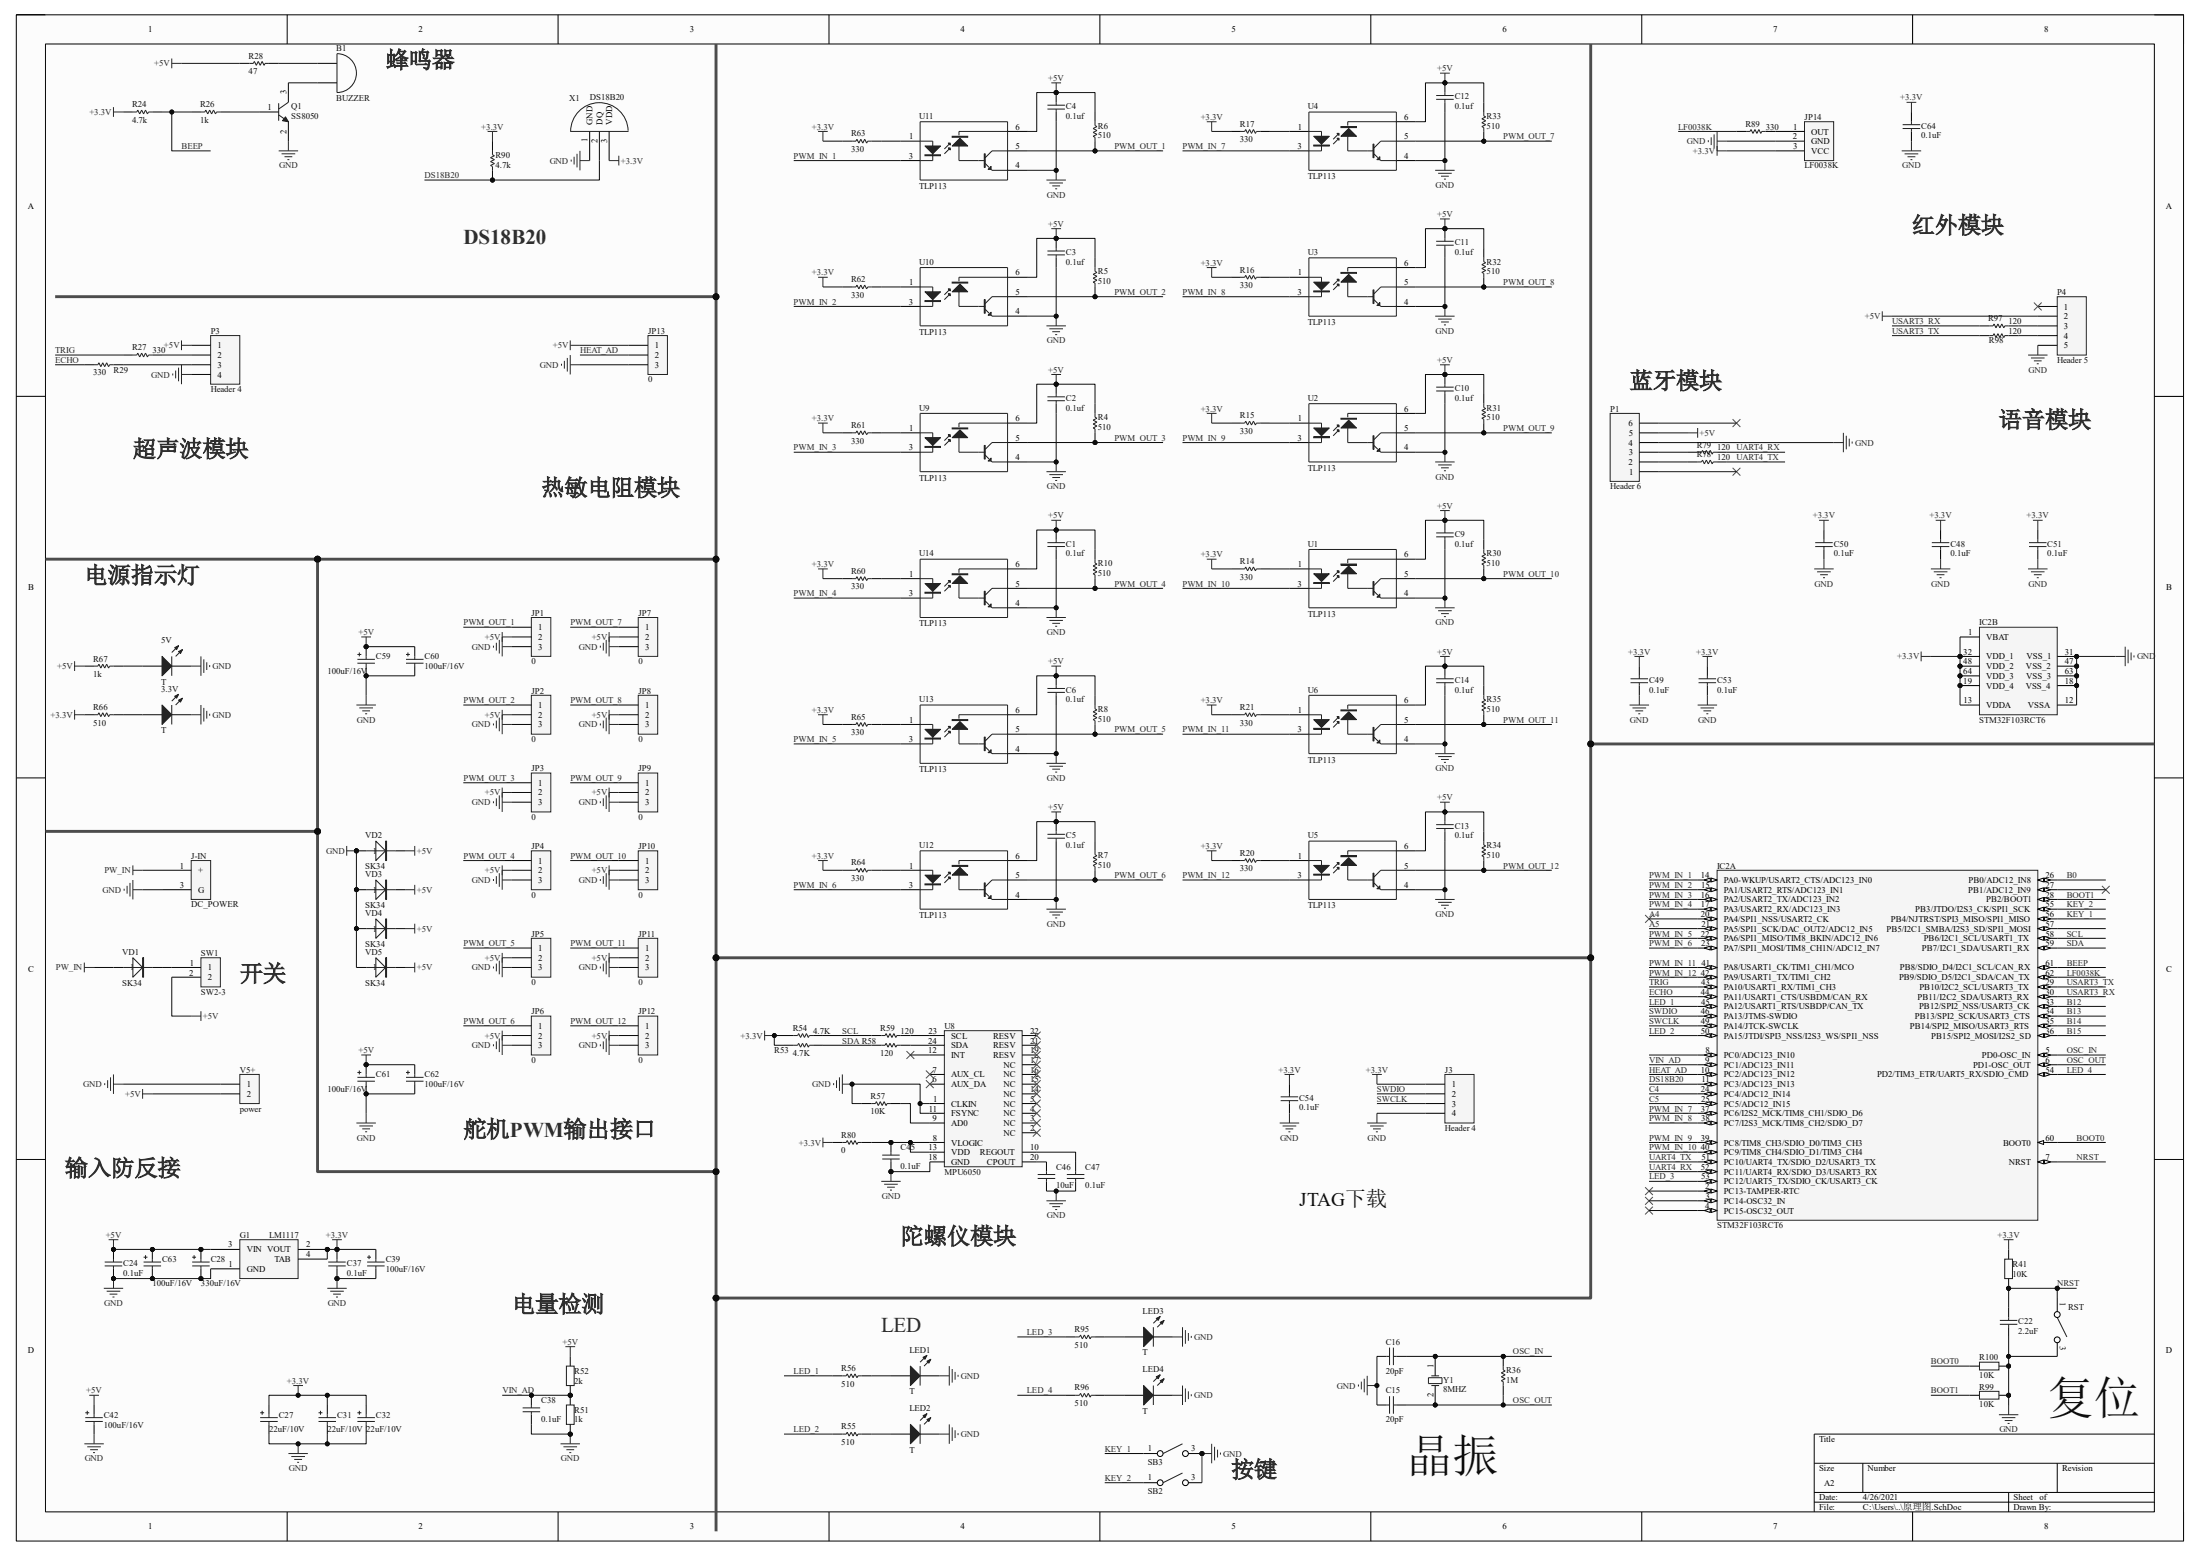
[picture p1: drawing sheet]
# Altium schematic sheet 原理图.SchDoc
size A2

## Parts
3.3V  T  [LED-0805]
5V  T  [LED-0805]
B1  BUZZER  [BUZZER-5V]
C1  0.1uf  [0805]
C2  0.1uf  [0805]
C3  0.1uf  [0805]
C4  0.1uf  [0805]
C5  0.1uf  [0805]
C6  0.1uf  [0805]
C9  0.1uf  [0805]
C10  0.1uf  [0805]
C11  0.1uf  [0805]
C12  0.1uf  [0805]
C13  0.1uf  [0805]
C14  0.1uf  [0805]
C15  20pF  [0805]
C16  20pF  [0805]
C22  2.2uF  [0805]
C24  0.1uF  [0805]
C27  22uF/10V  [3528-B]
C28  330uF/16V  [CSMD-100U50V]
C31  22uF/10V  [3528-B]
C32  22uF/10V  [3528-B]
C37  0.1uF  [0805]
C38  0.1uF  [0805]
C39  100uF/16V  [7243-D]
C42  100uF/16V  [7243-D]
C45  0.1uF  [0805]
C46  10uF  [0805]
C47  0.1uF  [0805]
C48  0.1uF  [0805]
C49  0.1uF  [0805]
C50  0.1uF  [0805]
C51  0.1uF  [0805]
C53  0.1uF  [0805]
C54  0.1uF  [0805]
C59  100uF/16V  [7243-D]
C60  100uF/16V  [7243-D]
C61  100uF/16V  [7243-D]
C62  100uF/16V  [7243-D]
C63  100uF/16V  [7243-D]
C64  0.1uF  [0805]
G1  LM1117  [SOT223-2.3]
IC2  STM32F103RCT6  [TQFP64-0.5]  (parts A,B of 2)
J3  Header 4  [HDR1X4]
J-IN  DC_POWER  [DC-005 5.5-2.1]
JP1  0  [SIP3-2.54]
JP2  0  [SIP3-2.54]
JP3  0  [SIP3-2.54]
JP4  0  [SIP3-2.54]
JP5  0  [SIP3-2.54]
JP6  0  [SIP3-2.54]
JP7  0  [SIP3-2.54]
JP8  0  [SIP3-2.54]
JP9  0  [SIP3-2.54]
JP10  0  [SIP3-2.54]
JP11  0  [SIP3-2.54]
JP12  0  [SIP3-2.54]
JP13  0  [SIP3-2.54]
JP14  LF0038K  [LF0038K]
LED1  T  [LED-0805]
LED2  T  [LED-0805]
LED3  T  [LED-0805]
LED4  T  [LED-0805]
P1  Header 6  [HDR1X6]
P3  Header 4  [HDR1X4]
P4  Header 5  [HDR1X5]
Q1  SS8050  [SOT-23]
R4  510  [0805]
R5  510  [0805]
R6  510  [0805]
R7  510  [0805]
R8  510  [0805]
R10  510  [0805]
R14  330  [0805]
R15  330  [0805]
R16  330  [0805]
R17  330  [0805]
R20  330  [0805]
R21  330  [0805]
R24  4.7k  [0805]
R26  1k  [0805]
R27  330  [0805]
R28  47  [0805]
R29  330  [0805]
R30  510  [0805]
R31  510  [0805]
R32  510  [0805]
R33  510  [0805]
R34  510  [0805]
R35  510  [0805]
R36  1M  [0805]
R41  10K  [0805]
R51  1k  [0805]
R52  2k  [0805]
R53  4.7K  [0805]
R54  4.7K  [0805]
R55  510  [0805]
R56  510  [0805]
R57  10K  [0805]
R58  120  [0805]
R59  120  [0805]
R60  330  [0805]
R61  330  [0805]
R62  330  [0805]
R63  330  [0805]
R64  330  [0805]
R65  330  [0805]
R66  510  [0805]
R67  1k  [0805]
R78  120  [0805]
R79  120  [0805]
R80  0  [0805]
R89  330  [0805]
R90  4.7k  [0805]
R95  510  [0805]
R96  510  [0805]
R97  120  [0805]
R98  120  [0805]
R99  10K  [0805]
R100  10K  [0805]
RST  Config  [KEY-SMD]  (value not drawn)
SB2  Config  [KEY-SMD]  (value not drawn)
SB3  Config  [KEY-SMD]  (value not drawn)
SW1  SW2-3  [SS-12F44(1P2T)]
U1  TLP113  [MFSOP6-5]
U2  TLP113  [MFSOP6-5]
U3  TLP113  [MFSOP6-5]
U4  TLP113  [MFSOP6-5]
U5  TLP113  [MFSOP6-5]
U6  TLP113  [MFSOP6-5]
U8  MPU6050  [QFN24]
U9  TLP113  [MFSOP6-5]
U10  TLP113  [MFSOP6-5]
U11  TLP113  [MFSOP6-5]
U12  TLP113  [MFSOP6-5]
U13  TLP113  [MFSOP6-5]
U14  TLP113  [MFSOP6-5]
V5+  power  [MKDS2-5.08]
VD1  SK34  [SK34-DIODE]
VD2  SK34  [SK34-DIODE]
VD3  SK34  [SK34-DIODE]
VD4  SK34  [SK34-DIODE]
VD5  SK34  [SK34-DIODE]
X1  DS18B20  [DS18B20TR]
Y1  8MHZ  [CRYSTAL-2PIN]

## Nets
+3.3V: C27.1 C31.1 C32.1 C37.1 C39.1 C48.1 C49.1 C50.1 C51.1 C53.1 C54.1 C64.1 G1.2(VOUT) G1.4(TAB) IC2.1(VBAT) IC2.13(VDDA) IC2.19(VDD_4) IC2.32(VDD_1) IC2.48(VDD_2) IC2.64(VDD_3) J3.1 JP14.3(VCC) R14.1 R15.1 R16.1 R17.1 R20.1 R21.1 R24.1 R41.2 R53.1 R54.1 R60.1 R61.1 R62.1 R63.1 R64.1 R65.1 R66.1 R80.1 R90.2 X1.3(VDD)
+5V: C1.1 C2.1 C3.1 C4.1 C5.1 C6.1 C9.1 C10.1 C11.1 C12.1 C13.1 C14.1 C24.1 C28.1 C42.1 C59.1 C60.1 C61.1 C62.1 C63.1 G1.3(VIN) JP1.2 JP2.2 JP3.2 JP4.2 JP5.2 JP6.2 JP7.2 JP8.2 JP9.2 JP10.2 JP11.2 JP12.2 JP13.1 P1.5 P3.1 P4.2 R4.2 R5.2 R6.2 R7.2 R8.2 R10.2 R28.1 R30.2 R31.2 R32.2 R33.2 R34.2 R35.2 R52.1 R67.1 SW1.2 U1.6(VCC) U2.6(VCC) U3.6(VCC) U4.6(VCC) U5.6(VCC) U6.6(VCC) U9.6(VCC) U10.6(VCC) U11.6(VCC) U12.6(VCC) U13.6(VCC) U14.6(VCC) V5+.2 VD2.2 VD3.2 VD4.2 VD5.2
GND: 3.3V.2(K) 5V.2(K) C1.2 C2.2 C3.2 C4.2 C5.2 C6.2 C9.2 C10.2 C11.2 C12.2 C13.2 C14.2 C15.1 C16.1 C22.2 C24.2 C27.2 C28.2 C31.2 C32.2 C37.2 C38.2 C39.2 C42.2 C45.2 C46.2 C47.2 C48.2 C49.2 C50.2 C51.2 C53.2 C54.2 C59.2 C60.2 C61.2 C62.2 C63.2 C64.2 G1.1(GND) IC2.12(VSSA) IC2.18(VSS_4) IC2.31(VSS_1) IC2.47(VSS_2) IC2.63(VSS_3) J3.4 J-IN.3(G) JP1.3 JP2.3 JP3.3 JP4.3 JP5.3 JP6.3 JP7.3 JP8.3 JP9.3 JP10.3 JP11.3 JP12.3 JP13.3 JP14.2(GND) LED1.2(K) LED2.2(K) LED3.2(K) LED4.2(K) P1.4 P3.4 P4.5 Q1.2(E) R51.2 R57.1 R99.1 R100.1 RST.2(NO) SB2.2(NO) SB3.2(NO) U1.4(GND) U2.4(GND) U3.4(GND) U4.4(GND) U5.4(GND) U6.4(GND) U8.1(CLKIN) U8.11(FSYNC) U8.18(GND) U9.4(GND) U10.4(GND) U11.4(GND) U12.4(GND) U13.4(GND) U14.4(GND) V5+.1 VD2.1 VD3.1 VD4.1 VD5.1 X1.1(GND)
PW_IN: J-IN.1(+) VD1.1
A4: IC2.20(PA4/SPI1_NSS/USART2_CK)
A5: IC2.21(PA5/SPI1_SCK/DAC_OUT2/ADC12_IN5)
B0: IC2.26(PB0/ADC12_IN8)
B12: IC2.33(PB12/SPI2_NSS/USART3_CK)
B13: IC2.34(PB13/SPI2_SCK/USART3_CTS)
B14: IC2.35(PB14/SPI2_MISO/USART3_RTS)
B15: IC2.36(PB15/SPI2_MOSI/I2S2_SD)
BEEP: IC2.61(PB8/SDIO_D4/I2C1_SCL/CAN_RX) R24.2 R26.1
BOOT0: IC2.60(BOOT0) R100.2
BOOT1: IC2.28(PB2/BOOT1) R99.2
C4: IC2.24(PC4/ADC12_IN14)
C5: IC2.25(PC5/ADC12_IN15)
DS18B20: IC2.11(PC3/ADC123_IN13) R90.1 X1.2(DQ)
ECHO: IC2.44(PA11/USART1_CTS/USBDM/CAN_RX) R29.1
HEAT_AD: IC2.10(PC2/ADC123_IN12) JP13.2
KEY_1: IC2.56(PB4/NJTRST/SPI3_MISO/SPI1_MISO) SB3.1(COMMON)
KEY_2: IC2.55(PB3/JTDO/I2S3_CK/SPI1_SCK) SB2.1(COMMON)
LED_1: IC2.45(PA12/USART1_RTS/USBDP/CAN_TX) R56.1
LED_2: IC2.50(PA15/JTDI/SPI3_NSS/I2S3_WS/SPI1_NSS) R55.1
LED_3: IC2.53(PC12/UART5_TX/SDIO_CK/USART3_CK) R95.1
LED_4: IC2.54(PD2/TIM3_ETR/UART5_RX/SDIO_CMD) R96.1
LF0038K: IC2.62(PB9/SDIO_D5/I2C1_SDA/CAN_TX) R89.1
NRST: C22.1 IC2.7(NRST) R41.1 RST.1(COMMON)
OSC_IN: C16.2 IC2.5(PD0-OSC_IN) R36.2 Y1.1(OSC1)
OSC_OUT: C15.2 IC2.6(PD1-OSC_OUT) R36.1 Y1.2(OSC2)
PWM_IN_1: IC2.14(PA0-WKUP/USART2_CTS/ADC123_IN0) U11.3(K)
PWM_IN_2: IC2.15(PA1/USART2_RTS/ADC123_IN1) U10.3(K)
PWM_IN_3: IC2.16(PA2/USART2_TX/ADC123_IN2) U9.3(K)
PWM_IN_4: IC2.17(PA3/USART2_RX/ADC123_IN3) U14.3(K)
PWM_IN_5: IC2.22(PA6/SPI1_MISO/TIM8_BKIN/ADC12_IN6) U13.3(K)
PWM_IN_6: IC2.23(PA7/SPI1_MOSI/TIM8_CH1N/ADC12_IN7) U12.3(K)
PWM_IN_7: IC2.37(PC6/I2S2_MCK/TIM8_CH1/SDIO_D6) U4.3(K)
PWM_IN_8: IC2.38(PC7/I2S3_MCK/TIM8_CH2/SDIO_D7) U3.3(K)
PWM_IN_9: IC2.39(PC8/TIM8_CH3/SDIO_D0/TIM3_CH3) U2.3(K)
PWM_IN_10: IC2.40(PC9/TIM8_CH4/SDIO_D1/TIM3_CH4) U1.3(K)
PWM_IN_11: IC2.41(PA8/USART1_CK/TIM1_CH1/MCO) U6.3(K)
PWM_IN_12: IC2.42(PA9/USART1_TX/TIM1_CH2) U5.3(K)
PWM_OUT_1: JP1.1 R6.1 U11.5(C)
PWM_OUT_2: JP2.1 R5.1 U10.5(C)
PWM_OUT_3: JP3.1 R4.1 U9.5(C)
PWM_OUT_4: JP4.1 R10.1 U14.5(C)
PWM_OUT_5: JP5.1 R8.1 U13.5(C)
PWM_OUT_6: JP6.1 R7.1 U12.5(C)
PWM_OUT_7: JP7.1 R33.1 U4.5(C)
PWM_OUT_8: JP8.1 R32.1 U3.5(C)
PWM_OUT_9: JP9.1 R31.1 U2.5(C)
PWM_OUT_10: JP10.1 R30.1 U1.5(C)
PWM_OUT_11: JP11.1 R35.1 U6.5(C)
PWM_OUT_12: JP12.1 R34.1 U5.5(C)
SCL: IC2.58(PB6/I2C1_SCL/USART1_TX) R54.2 R59.1
SDA: IC2.59(PB7/I2C1_SDA/USART1_RX) R53.2 R58.1
SWCLK: IC2.49(PA14/JTCK-SWCLK) J3.3
SWDIO: IC2.46(PA13/JTMS-SWDIO) J3.2
TRIG: IC2.43(PA10/USART1_RX/TIM1_CH3) R27.1
UART4_RX: IC2.52(PC11/UART4_RX/SDIO_D3/USART3_RX) R79.2
UART4_TX: IC2.51(PC10/UART4_TX/SDIO_D2/USART3_TX) R78.2
USART3_RX: IC2.30(PB11/I2C2_SDA/USART3_RX) R97.1
USART3_TX: IC2.29(PB10/I2C2_SCL/USART3_TX) R98.1
VIN_AD: C38.1 IC2.9(PC1/ADC123_IN11) R51.1 R52.2
Net3.3V_1: 3.3V.1(A) R66.2
Net5V_1: 5V.1(A) R67.2
NetB1_1: B1.1(A) R28.2
NetB1_2: B1.2(B) Q1.3(C)
NetC45_1: C45.1 R80.2 U8.8(VLOGIC) U8.13(VDD)
NetC46_1: C46.1 U8.20(CPOUT)
NetC47_1: C47.1 U8.10(REGOUT)
NetJP14_1: JP14.1(OUT) R89.2
NetLED1_1: LED1.1(A) R56.2
NetLED2_1: LED2.1(A) R55.2
NetLED3_1: LED3.1(A) R95.2
NetLED4_1: LED4.1(A) R96.2
NetP1_2: P1.2 R78.1
NetP1_3: P1.3 R79.1
NetP3_2: P3.2 R27.2
NetP3_3: P3.3 R29.2
NetP4_3: P4.3 R97.2
NetP4_4: P4.4 R98.2
NetQ1_1: Q1.1(B) R26.2
NetR14_2: R14.2 U1.1(A)
NetR15_2: R15.2 U2.1(A)
NetR16_2: R16.2 U3.1(A)
NetR17_2: R17.2 U4.1(A)
NetR20_2: R20.2 U5.1(A)
NetR21_2: R21.2 U6.1(A)
NetR57_2: R57.2 U8.9(AD0)
NetR58_2: R58.2 U8.24(SDA)
NetR59_2: R59.2 U8.23(SCL)
NetR60_2: R60.2 U14.1(A)
NetR61_2: R61.2 U9.1(A)
NetR62_2: R62.2 U10.1(A)
NetR63_2: R63.2 U11.1(A)
NetR64_2: R64.2 U12.1(A)
NetR65_2: R65.2 U13.1(A)
NetSW1_1: SW1.1 VD1.2

Not connected (* = marked no-connect by the designer): IC2 2(PC13-TAMPER-RTC)* 3(PC14-OSC32_IN)* 4(PC15-OSC32_OUT)* 8(PC0/ADC123_IN10) 27(PB1/ADC12_IN9)* 57(PB5/I2C1_SMBA/I2S3_SD/SPI1_MOSI); P1 1* 6*; P4 1*; U8 2(NC)* 3(NC)* 4(NC)* 5(NC)* 6(AUX_DA)* 7(AUX_CL)* 12(INT)* 14(NC)* 15(NC)* 16(NC)* 17(NC)* 19(RESV)* 21(RESV)* 22(RESV)*

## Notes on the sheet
- 蜂鸣器
- DS18B20
- 红外模块
- (near P1) 蓝牙模块
- 语音模块
- 超声波模块
- 热敏电阻模块
- 电源指示灯
- 开关
- 舵机PWM输出接口
- 输入防反接
- JTAG下载
- 陀螺仪模块
- 电量检测
- LED
- 复位
- 按键
- 晶振
